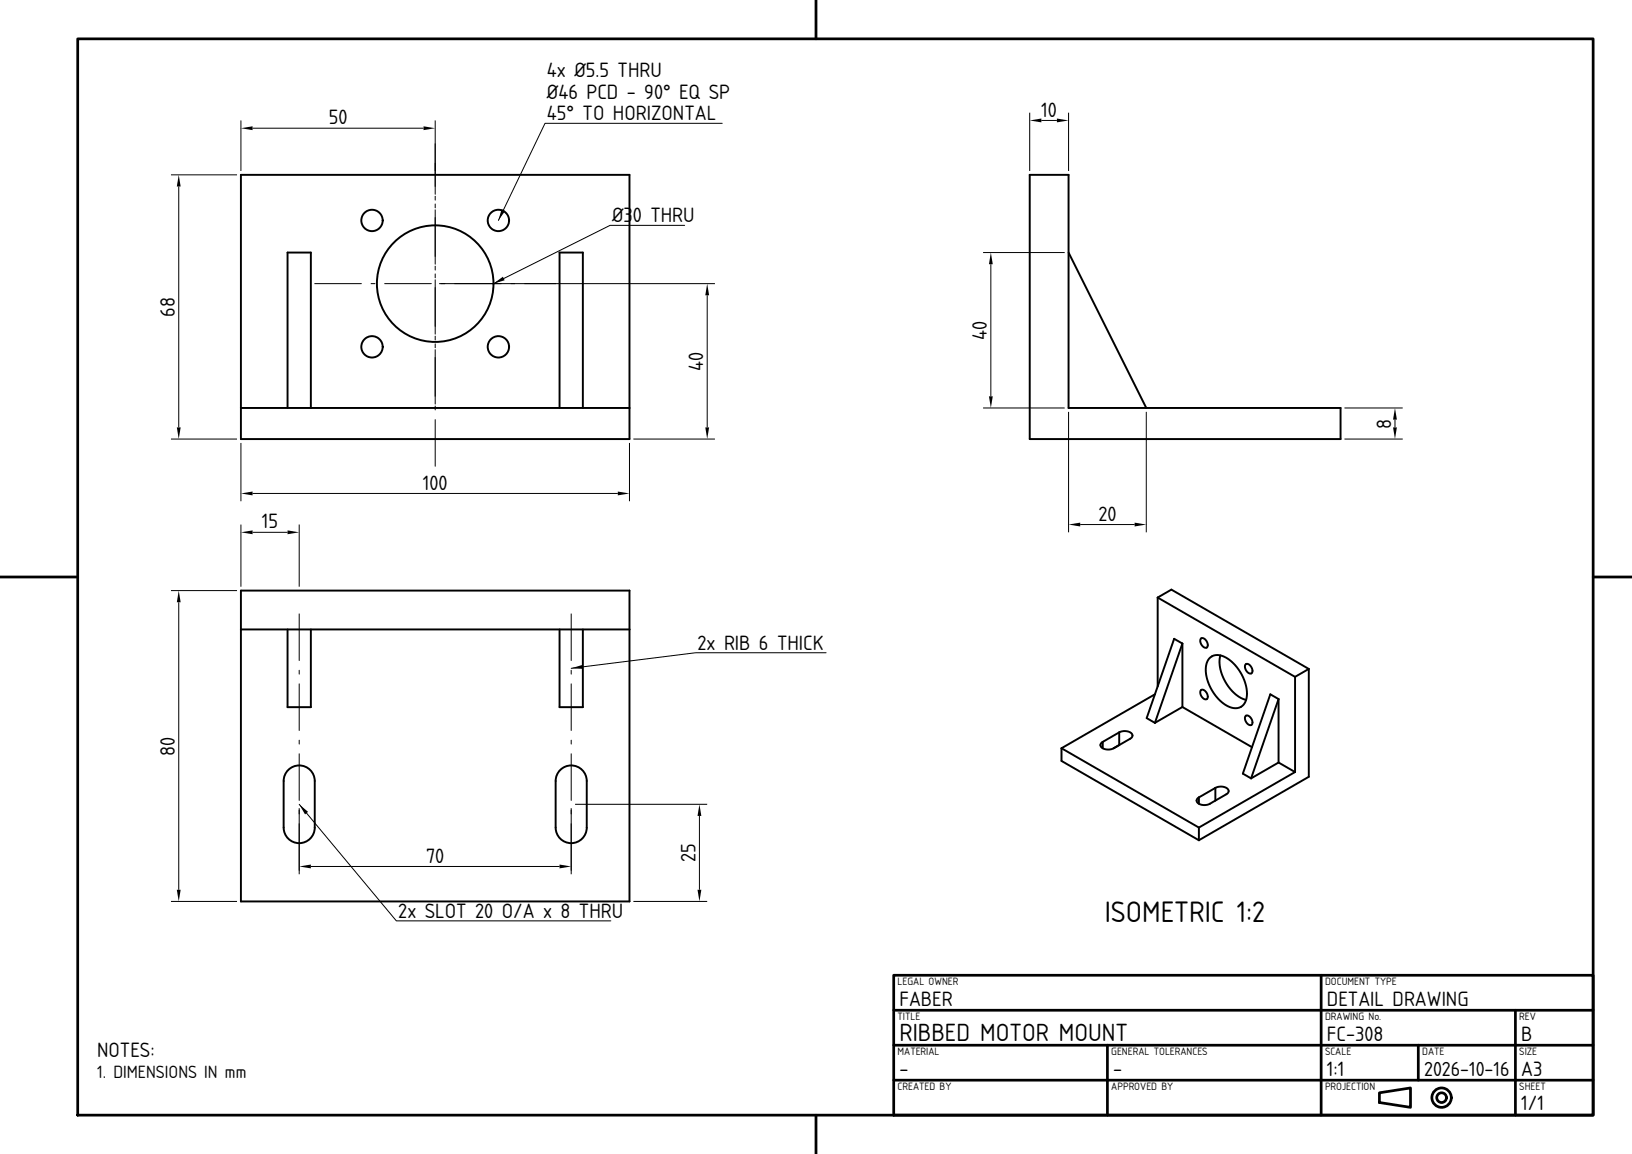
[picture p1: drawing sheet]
<svg xmlns="http://www.w3.org/2000/svg" width="420mm" height="297mm" viewBox="0 0 420 297" stroke-linecap="round" stroke-linejoin="round" font-family="sans-serif">
<!-- layer: visible -->
<g fill="none" stroke="#000" stroke-width=".5">
<path d="M62 45h100v68h-100zM265 45h10v60h70v8h-80zM275 65l20 40M62 105h100M74 105v-40h6v40M144 105v-40h6v40M62 152h100v80h-100zM297.9 153.8l3.6-2.1 35.3 20.5M297.9 153.8v22.9M297.9 153.8l35.4 20.4M62 162h100M74 162v20h6v-20"/>
<path d="M144 162v20h6v-20M297.2 178.7l-24 13.9M304.3 165.6l-2.1-1.2-7.1 20.4 2.1 1.2M304.3 165.6v16.4M304.3 165.6l-7.1 20.4M309.1 177.6h.7l.7 .6 .3 1.1-.2 .6h-.7l-.7-.7-.3-.9zM309.1 164.3h.7l.7 .7 .3 1-.2 .6h-.7l-.7-.7-.3-.8zM311.4 169.3a4 4 0 0 1 5.2 .7 10.4 10.4 0 0 1 4.1 10.1l-.7 1.3a2.99 2.99 0 0 1-4 .3 11.1 11.1 0 0 1-5.5-10.8l.4-.9zM314.1 168.7a11 11 0 0 0 4.9 10.7l1.7 .7M320.6 171l.7-.1 .7 .7 .3 1-.2 .7h-.7l-.7-.7-.3-1zM329 179.9v16.3M329 179.9l-2.1-1.2-7.1 20.4 2.2 1.2"/>
<path d="M329 179.9l-7 20.4M333.3 174.2v24.5M336.8 172.2v27.7l-28.3 16.4M336.8 172.2l-3.5 2M74.2 198.2a4 4 0 0 1 4.3-.9 4 4 0 0 1 2.5 3.7v12a4 4 0 0 1-4 4 4 4 0 0 1-4-4v-12a4 4 0 0 1 1.2-2.8zM144.2 198.2a4 4 0 0 1 4.3-.9 4 4 0 0 1 2.5 3.7v12a4 4 0 0 1-4 4 4 4 0 0 1-4-4v-12a4 4 0 0 1 1.2-2.8zM273.2 192.6v3.2l35.3 20.5M273.2 192.6l35.3 20.4M283.8 190.9l-.4 .4-.2 .5 .2 .4 .4 .4 1.4 .3 1.4-.3M283.8 190.9v1.7M288 188.5l1.2-.3 1.2 .1 .9 .5 .1 .7-.5 .6-4.3 2.5M288 188.5v3.3l-1.4 .8"/>
<path d="M288 188.5l-4.2 2.4M304.3 182l17.9 10.3M304.3 182l-7.1 4M320.6 184.3l.7-.1 .7 .7 .3 1-.2 .7-.7-.1-.7-.6-.3-1zM329 196.2l4.3 2.5M329 196.2l-7 4.1M333.3 198.7l-24.8 14.3M308.5 205.2v1.7M308.5 213v3.3M312.8 202.8l1.1-.3 1.2 .1 .9 .5 .2 .7-.6 .6-4.3 2.5-.8 .3-1.2-.1-1.1-.5-.2-.7 .5-.7M312.8 202.8l-4.3 2.4M312.8 202.8v3.2"/>
<circle cx="95.7" cy="56.7" r="2.75"/>
<circle cx="128.3" cy="56.7" r="2.75"/>
<circle cx="112" cy="73" r="15"/>
<circle cx="95.7" cy="89.3" r="2.75"/>
<circle cx="128.3" cy="89.3" r="2.75"/>
</g>
<!-- layer: center -->
<g fill="none" stroke="#000" stroke-width=".26">
<path d="M112 37v13M112 50.5v1M112 52.5v1M112 54v14M81 73h12M95.5 73h1M99 73h12M112 68.5v1M112 70.5v1M112 72v14M113.5 73h1M117 73h12"/>
<path d="M131.5 73h1M135 73h8M112 86.5v1M112 88.5v1M112 90v14M112 104.5v1M112 108v12M77 158v12M147 158v12M77 172.5v1M77 176v12M147 172.5v1"/>
<path d="M147 176v12M77 190.5v1M77 194v12M147 190.5v1M147 194v12M77 208.5v1M77 212v12M147 208.5v1M147 212v12"/>
</g>
<!-- layer: dim -->
<path d="M185.9 31.7h-45.6l-12 25M176.2 58h-19.2l-30 15M212.6 168h-33.6l-32 4M77 207l25 30h55.2" fill="none" stroke="#000" stroke-width=".26"/>
<path d="M129.1 53.9l.9 .4-1.7 2.4zM127 73l2.4-1.8 .5 .9zM147 172l2.9-.9 .1 1zM77 207l2.3 1.9-.8 .7z" fill="#000"/>
<!-- layer: frame -->
<g fill="none" stroke="#000" stroke-width=".7">
<path d="M20 10h390v277h-390zM210 0v10M0 148.5h20M410 148.5h10M230 251h180v36h-180zM230 260h180M340 251v36M390 260v27M230 278h180M230 269h180M285 269v18M365 269v9"/>
<path d="M210 287v10M355 281.2l8-1.2v5l-8-1.3z"/>
<circle cx="371" cy="282.5" r="2.5"/>
<circle cx="371" cy="282.5" r="1.25"/>
</g>
<!-- layer: Dimensions -->
<g fill="none" stroke="#000" stroke-width=".26">
<path d="M62 31v13M65 33h44M112 31v13M265 29v15M268 31h4M275 29v15M44 45h17M46 48v62M113 73h71M182 76v34M253 65h21M255 68v34"/>
<path d="M44 113h17M62 114v15M162 114v15M163 113h21M253 105h21M275 106v31M295 106v31M346 113h15M346 105h15M359 108v2M62 135v16M65 127h94"/>
<path d="M65 137h9M77 135v16M278 135h14M44 152h17M46 155v74M77 208v17M147 208v17M148 207h34M180 210v19M44 232h17M80 223h64M163 232h19"/>
</g>
<g fill="#000">
<path d="M62 33l3-.5v1zM109 32.5l3 .5-3 .5zM265 31l3-.5v1zM272 30.5l3 .5-3 .5zM46 45l.5 3h-1zM182 73l.5 3h-1zM255 65l.5 3h-1zM45.5 110h1l-.5 3zM181.5 110h1l-.5 3zM254.5 102h1l-.5 3zM359 105l.5 3h-1zM358.5 110h1l-.5 3z"/>
<path d="M62 127l3-.5v1zM62 137l3-.5v1zM74 136.5l3 .5-3 .5zM159 126.5l3 .5-3 .5zM275 135l3-.5v1zM292 134.5l3 .5-3 .5zM46 152l.5 3h-1zM180 207l.5 3h-1zM45.5 229h1l-.5 3zM77 223l3-.5v1zM144 222.5l3 .5-3 .5zM179.5 229h1l-.5 3z"/>
</g>
<text font-size="7.2" x="284.3" y="237.3">ISOMETRIC 1:2</text>
<text font-size="6" x="231.5" y="267.8">RIBBED MOTOR MOUNT</text>
<g font-size="5">
<text x="140.8" y="19.9">4x Ø5.5 THRU</text>
<text x="140.8" y="25.4">Ø46 PCD - 90° EQ SP</text>
<text x="268" y="30">10</text>
<text x="84.6" y="32">50</text>
<text x="140.8" y="30.9">45° TO HORIZONTAL</text>
<text x="157.5" y="57.2">Ø30 THRU</text>
<text x="45" y="81.5" transform="rotate(-90 45 81.5)">68</text>
<text x="254" y="87.5" transform="rotate(-90 254 87.5)">40</text>
<text x="181" y="95.5" transform="rotate(-90 181 95.5)">40</text>
<text x="358" y="110.3" transform="rotate(-90 358 110.3)">8</text>
<text x="108.8" y="126">100</text>
<text x="67.4" y="136">15</text>
<text x="282.7" y="134">20</text>
<text x="179.5" y="167.2">2x RIB 6 THICK</text>
<text x="45" y="194.5" transform="rotate(-90 45 194.5)">80</text>
<text x="109.6" y="222">70</text>
<text x="179" y="221.9" transform="rotate(-90 179 221.9)">25</text>
<text x="102.5" y="236.2">2x SLOT 20 O/A x 8 THRU</text>
<text x="231.5" y="258.8">FABER</text>
<text x="341.5" y="258.8">DETAIL DRAWING</text>
<text x="341.5" y="267.8">FC-308</text>
<text x="391.5" y="267.8">B</text>
<text x="25" y="272">NOTES:</text>
<text x="231.5" y="276.8">-</text>
<text x="286.5" y="276.8">-</text>
<text x="341.5" y="276.8">1:1</text>
<text x="391.5" y="276.8">A3</text>
<text x="391.5" y="285.8">1/1</text>
</g>
<text font-size="4.9" x="366.5" y="276.8">2026-10-16</text>
<text font-size="4.3" x="25" y="277.5">1. DIMENSIONS IN mm</text>
<g font-size="2.6">
<text x="231" y="253.4">LEGAL OWNER</text>
<text x="341" y="253.4">DOCUMENT TYPE</text>
<text x="231" y="262.4">TITLE</text>
<text x="341" y="262.4">DRAWING No.</text>
<text x="391" y="262.4">REV</text>
<text x="231" y="271.4">MATERIAL</text>
<text x="286" y="271.4">GENERAL TOLERANCES</text>
<text x="341" y="271.4">SCALE</text>
<text x="366" y="271.4">DATE</text>
<text x="391" y="271.4">SIZE</text>
<text x="231" y="280.4">CREATED BY</text>
<text x="286" y="280.4">APPROVED BY</text>
<text x="341" y="280.4">PROJECTION</text>
<text x="391" y="280.4">SHEET</text>
</g>
</svg>
